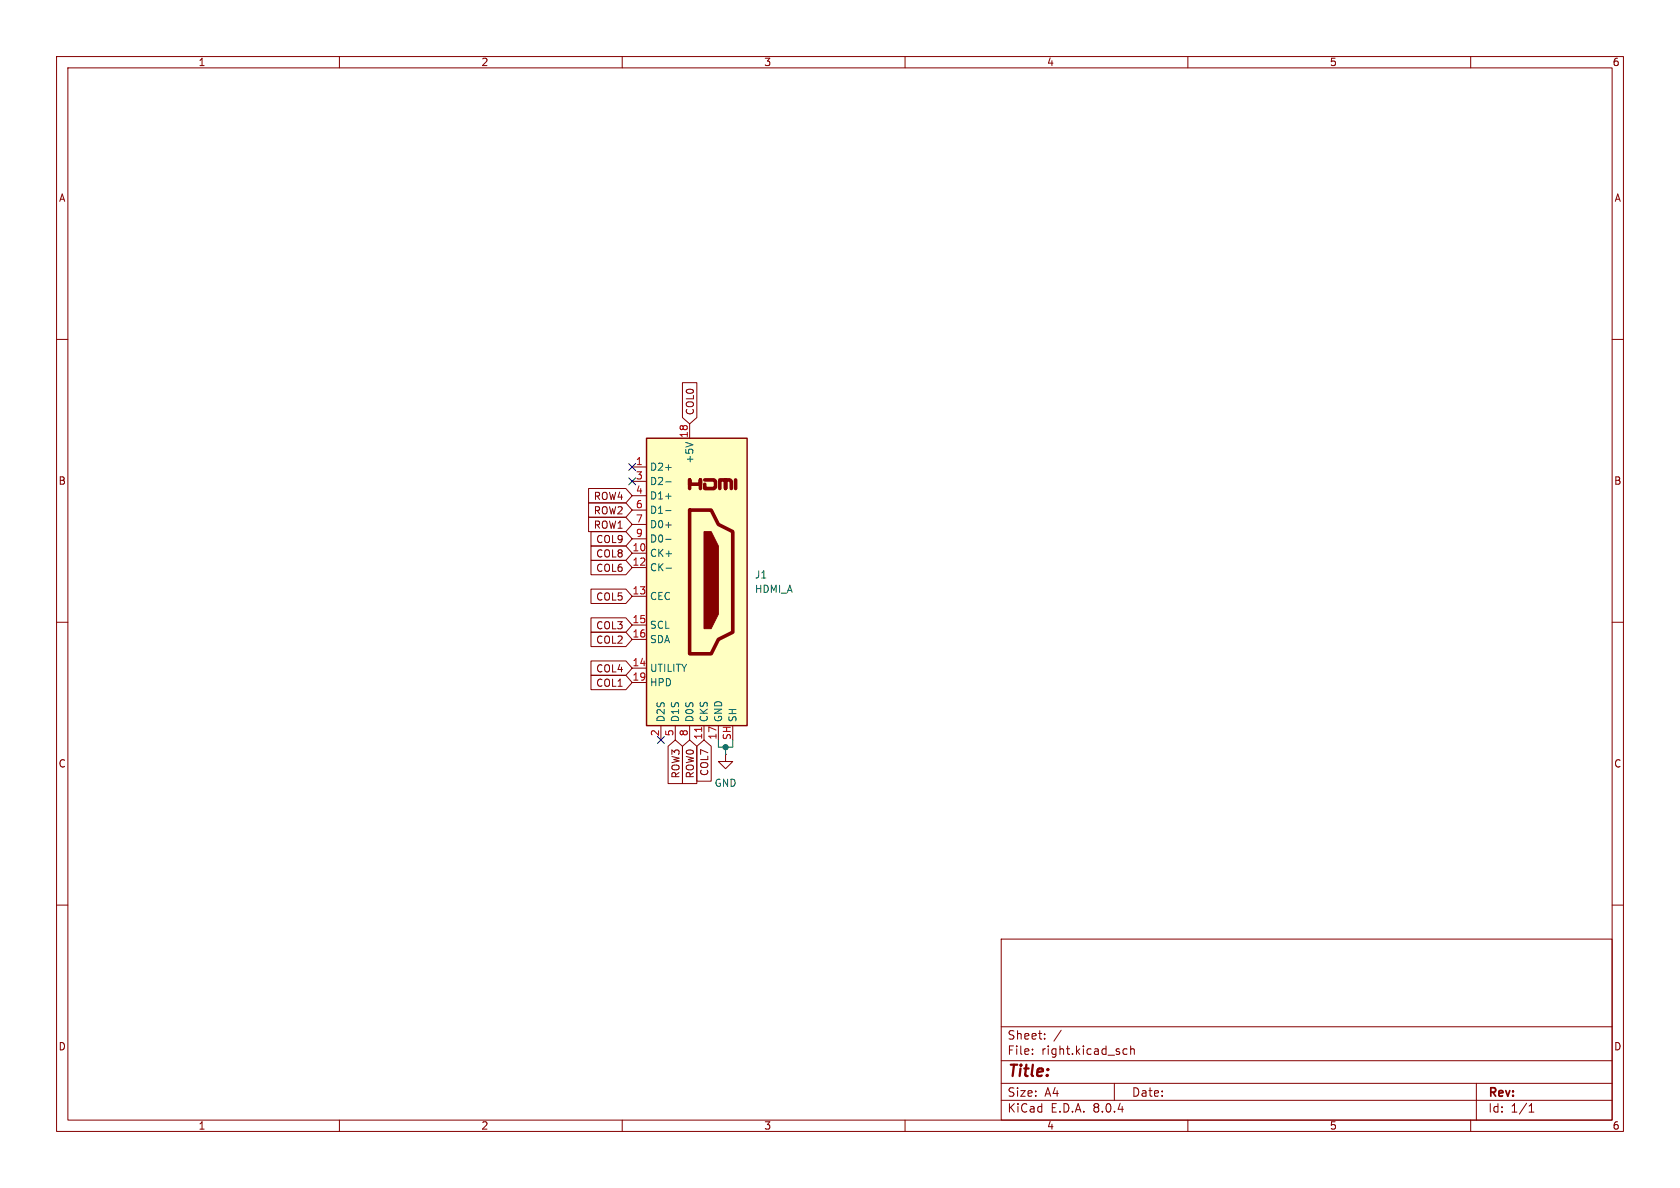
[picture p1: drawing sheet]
<svg xmlns="http://www.w3.org/2000/svg" width="297mm" height="210mm" viewBox="0 0 297 210" stroke-linecap="round" stroke-linejoin="round" font-family="sans-serif">
<g fill="none" stroke="#840000" stroke-width=".18">
<path d="M10 10h277v190h-277zM12 12h273v186h-273zM60 10v2M110 10v2M160 10v2M210 10v2M260 10v2M10 60h2M285 60h2M10 110h2M285 110h2M128.3 133.4v1.2h1.2l-1.2 1.3-1.3-1.3h1.3"/>
<path d="M128.3 133.4h.1M10 160h2M285 160h2M177 166h108v32h-108zM60 198v2M110 198v2M160 198v2M177 194.5h108M177 191.5h108M177 187.5h108M177 181.5h108M182.5 186.3v.1"/>
<path d="M182.5 185.5v.1M184.7 183.6v.1M184.7 182.8v.1M187.6 182.1l-1.3 2M197 191.5v3M198.6 186.3l.2 .1 .4-.1M199.2 185.5l-.4-.1-.2 .1M199.9 185.5l.2-.1 .4 .1v.9M199.9 184.9v1.5M210 198v2M260 198v2M261 191.5v6.5"/>
<path d="M270.3 196.6h.9M270.3 195.5l.4-.4v1.5"/>
</g>
<path d="M114.3 77.5h17.8v50.8h-17.8z" fill="#ffffc2"/>
<path d="M121.9 86.4v-1.6v.8h1.9v-.8v1.6M121.9 90.2h3.8l1.3 2.5 2.5 1.3v17.8l-2.5 1.2-1.3 2.6h-3.8zM124.6 84.8h1.6l.3 .3v1l-.3 .3h-1.6v-.8M127.3 86.4v-1.6h1v1.6v-1.6h.7l.3 .3v1.3M130 84.8v1.6" fill="none" stroke="#840000" stroke-width=".63"/>
<path d="M114.3 77.5h17.8v50.8h-17.8z" fill="none" stroke="#840000" stroke-width=".25"/>
<path d="M124.5 94h1.2l1.3 2.5v12.1l-1.3 2.5h-1.2z" fill="#840000" stroke="#840000" stroke-width=".18"/>
<g fill="none" stroke="#840000" stroke-width=".18">
<path d="M120.6 67.6h2.6v6.2l-1.3 1.1-1.3-1.1zM121.9 74.9v2.6M104.1 86.4h6.5l1.2 1.2-1.2 1.3h-6.5zM104.1 88.9h6.5l1.2 1.3-1.2 1.2h-6.5zM104.1 91.4h6.5l1.2 1.3-1.2 1.3h-6.5zM104.5 99.1h6.1l1.2 1.2-1.2 1.3h-6.1zM104.5 94h6.1l1.2 1.3-1.2 1.2h-6.1zM104.5 96.5h6.1l1.2 1.3-1.2 1.3h-6.1zM111.8 82.6h2.5M111.8 97.8h2.5M111.8 85.1h2.5M111.8 87.6h2.5"/>
<path d="M111.8 90.2h2.5M111.8 92.7h2.5M111.8 95.3h2.5M104.5 109.2h6.1l1.2 1.3-1.2 1.3h-6.1zM104.5 111.8h6.1l1.2 1.2-1.2 1.3h-6.1zM104.5 104.1h6.1l1.2 1.3-1.2 1.3h-6.1zM104.5 119.4h6.1l1.2 1.3-1.2 1.2h-6.1zM104.5 116.8h6.1l1.2 1.3-1.2 1.3h-6.1zM111.8 100.3h2.5M111.8 105.4h2.5M111.8 118.1h2.5M111.8 110.5h2.5"/>
<path d="M111.8 113h2.5M111.8 120.7h2.5M116.8 128.3v2.5M118.1 131.9l1.3-1.1 1.3 1.1v6.6h-2.6zM119.4 128.3v2.5M120.6 131.9l1.3-1.1 1.3 1.1v6.6h-2.6zM121.9 128.3v2.5M123.2 131.9l1.3-1.1 1.2 1.1v6.2h-2.5zM124.5 128.3v2.5M127 128.3v2.5"/>
</g>
<path d="M121.2 78.2l1.3 .4M117.7 82.6h1M117.7 85.2h1M117.7 87.7h1M117.7 90.3h1M117.7 92.8h1M117.7 95.3h1M117.8 100.4h.9" fill="none" stroke="#006464" stroke-width=".18"/>
<path d="M124 128.6v.7" fill="none" stroke="#a90000" stroke-width=".18"/>
<path d="M127 130.8v1.3h2.5v-1.3M128.3 132.1v1.3" fill="none" stroke="#009600" stroke-width=".18"/>
<path d="M111.2 81.9l1.2 1.3M111.2 84.5l1.2 1.2M112.4 81.9l-1.2 1.3M112.4 84.5l-1.2 1.2M116.2 130.2l1.2 1.2M117.4 130.2l-1.2 1.2" fill="none" stroke="#000084" stroke-width=".18"/>
<circle cx="128.3" cy="132.1" r=".46" fill="#009600" stroke="#009600" stroke-width=".18"/>
<text font-size="2.8" fill="#840000" x="178" y="190.9">Title:</text>
<g font-size="2.1" fill="#840000">
<text x="178" y="184">Sheet:</text>
<text x="178" y="186.7">File:</text>
<text x="184.1" y="186.7">right.kicad_sch</text>
<text x="178" y="196.9">KiCad</text>
<text x="178" y="194.1">Size:</text>
<text x="184.7" y="194.1">A4</text>
<text x="185.7" y="196.9">E.D.A.</text>
<text x="193.3" y="196.9">8.0.4</text>
<text x="200" y="194.1">Date:</text>
<text x="263" y="194.3">Rev:</text>
<text x="263" y="196.9">Id:</text>
<text x="267.1" y="196.9">1/1</text>
</g>
<g font-size="1.8" fill="#840000">
<text x="35" y="11.9">1</text>
<text x="85" y="11.9">2</text>
<text x="135" y="11.9">3</text>
<text x="185" y="11.9">4</text>
<text x="235" y="11.9">5</text>
<text x="285" y="11.9">6</text>
<text x="10.3" y="35.9">A</text>
<text x="285.3" y="35.9">A</text>
<text x="122.9" y="73.5" transform="rotate(-90 122.9 73.5)">COL0</text>
<text x="10.3" y="85.9">B</text>
<text x="104.9" y="88.6">ROW4</text>
<text x="285.3" y="85.9">B</text>
<text x="104.9" y="91.1">ROW2</text>
<text x="104.9" y="93.7">ROW1</text>
<text x="105.3" y="101.3">COL6</text>
<text x="105.3" y="96.2">COL9</text>
<text x="105.3" y="98.7">COL8</text>
<text x="105.3" y="106.4">COL5</text>
<text x="105.3" y="111.4">COL3</text>
<text x="105.3" y="114">COL2</text>
<text x="105.3" y="119.1">COL4</text>
<text x="105.3" y="121.6">COL1</text>
<text x="10.3" y="135.9">C</text>
<text x="120.3" y="137.7" transform="rotate(-90 120.3 137.7)">ROW3</text>
<text x="122.9" y="137.7" transform="rotate(-90 122.9 137.7)">ROW0</text>
<text x="125.4" y="137.3" transform="rotate(-90 125.4 137.3)">COL7</text>
<text x="285.3" y="135.9">C</text>
<text x="10.3" y="185.9">D</text>
<text x="285.3" y="185.9">D</text>
<text x="35" y="199.9">1</text>
<text x="85" y="199.9">2</text>
<text x="135" y="199.9">3</text>
<text x="185" y="199.9">4</text>
<text x="235" y="199.9">5</text>
<text x="285" y="199.9">6</text>
</g>
<g font-size="1.8" fill="#a90000">
<text x="121.7" y="77.5" transform="rotate(-90 121.7 77.5)">18</text>
<text x="112.3" y="82.3">1</text>
<text x="112.3" y="84.8">3</text>
<text x="112.3" y="87.4">4</text>
<text x="112.3" y="89.9">6</text>
<text x="112.3" y="92.5">7</text>
<text x="112.3" y="95">9</text>
<text x="111.7" y="97.5">10</text>
<text x="111.7" y="100.1">12</text>
<text x="111.7" y="105.2">13</text>
<text x="111.7" y="110.2">15</text>
<text x="111.7" y="112.8">16</text>
<text x="111.7" y="117.9">14</text>
<text x="111.7" y="120.4">19</text>
<text x="116.6" y="130.2" transform="rotate(-90 116.6 130.2)">2</text>
<text x="119.1" y="130.2" transform="rotate(-90 119.1 130.2)">5</text>
<text x="121.7" y="130.2" transform="rotate(-90 121.7 130.2)">8</text>
<text x="124.2" y="130.9" transform="rotate(-90 124.2 130.9)">11</text>
<text x="126.7" y="130.9" transform="rotate(-90 126.7 130.9)">17</text>
<text x="129.3" y="130.9" transform="rotate(-90 129.3 130.9)">SH</text>
</g>
<g font-size="1.8" fill="#006464">
<text x="114.8" y="83.4">D2+</text>
<text x="122.8" y="82.1" transform="rotate(-90 122.8 82.1)">+5V</text>
<text x="114.8" y="86">D2-</text>
<text x="114.8" y="88.5">D1+</text>
<text x="114.8" y="91">D1-</text>
<text x="114.8" y="93.6">D0+</text>
<text x="114.8" y="98.7">CK+</text>
<text x="114.8" y="101.2">CK-</text>
<text x="114.8" y="96.1">D0-</text>
<text x="114.8" y="106.3">CEC</text>
<text x="133.4" y="102.5">J1</text>
<text x="133.4" y="105">HDMI_A</text>
<text x="114.8" y="111.4">SCL</text>
<text x="114.8" y="113.9">SDA</text>
<text x="114.8" y="119">UTILITY</text>
<text x="114.8" y="121.5">HPD</text>
<text x="117.7" y="127.8" transform="rotate(-90 117.7 127.8)">D2S</text>
<text x="120.2" y="127.8" transform="rotate(-90 120.2 127.8)">D1S</text>
<text x="122.8" y="127.8" transform="rotate(-90 122.8 127.8)">D0S</text>
<text x="125.3" y="127.8" transform="rotate(-90 125.3 127.8)">CKS</text>
<text x="127.9" y="127.8" transform="rotate(-90 127.9 127.8)">GND</text>
<text x="130.4" y="127.8" transform="rotate(-90 130.4 127.8)">SH</text>
<text x="126.2" y="139.3">GND</text>
</g>
</svg>
